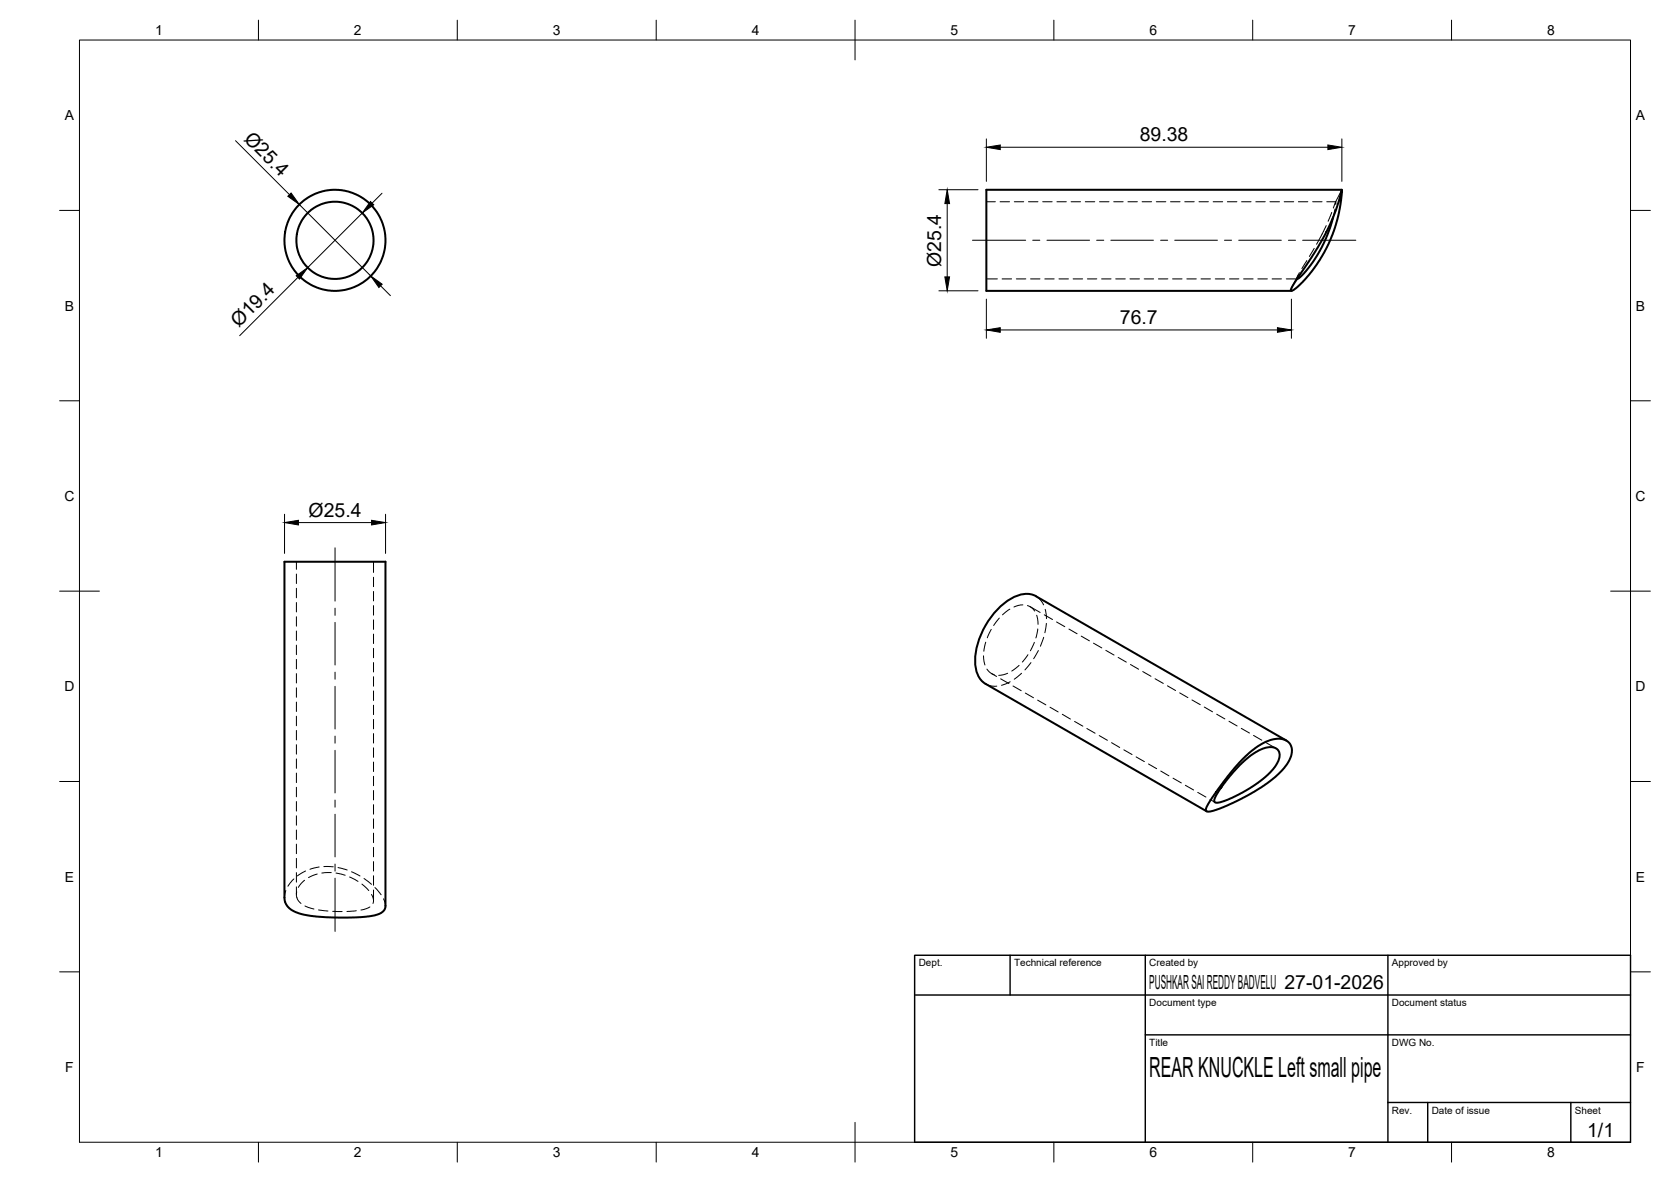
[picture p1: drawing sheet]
<svg xmlns="http://www.w3.org/2000/svg" width="420mm" height="297mm" viewBox="0 0 420 297" stroke-linecap="round" stroke-linejoin="round" font-family="sans-serif">
<!-- layer: Visible -->
<g fill="none" stroke="#000" stroke-width=".51">
<path d="M335.2 54.6l-1.3 4.1-2.1 4.5-3.2 4.6-1.6 1.8-.9 .5M337.4 47.7l-.2 2.7-.8 4-1 3.7-1.3 3.1-2.1 3.9-2 2.8-2.5 3-1.8 1.7a.9 .9 0 0 1-1.1 .4l.6-1.5 5.5-8.2 2.9-5.2 2.3-5.1zM337.4 47.7h-89.4v25.4h76.7M71.5 141.2h25.4v86.4a2.87 2.87 0 0 1-2.9 2.5l-4.2 .4h-7.7l-3.7-.3-3.7-.9a4.1 4.1 0 0 1-3.2-3.7zM260.5 149.8l62.9 36.3M260.5 149.8a6.5 6.5 0 0 0-6.9 1 19.8 19.8 0 0 0-8.4 15.8 6.1 6.1 0 0 0 2.6 5.3l55.6 32M311.6 192.4l3.8-3.1 2-1.1 1.2-.3a2.21 2.21 0 0 1 3.1 2.1l-.3 1.4-1.2 1.8-1.4 1.5-2.6 2.1-2.9 1.8-3.5 1.9-3 1.1h-1.3l-.2-.2 .1-.6 1.3-2.4 2.6-3.4zM312.2 191l1.9-1.8 2.4-1.8a7.1 7.1 0 0 1 6.9-1.3 3.4 3.4 0 0 1 .8 4.9l-1.3 2-1.5 1.5-4.1 3.2-3.6 2.2-3.5 1.8-3.2 1.4-2.4 .8a.86 .86 0 0 1-1.4-.4l.6-1.5 2.7-3.9 2.9-3.9z"/>
<circle cx="84.2" cy="60.4" r="12.7"/>
<circle cx="84.2" cy="60.4" r="9.7"/>
</g>
<!-- layer: Hidden -->
<g fill="none" stroke="#000" stroke-width=".25">
<path d="M248 50.7h2.3M251.5 50.7h2.3M255 50.7h2.4M258.6 50.7h2.4M262.2 50.7h2.4M265.7 50.7h2.4M269.3 50.7h2.4M272.9 50.7h2.4M276.5 50.7h2.3M280 50.7h2.4M283.6 50.7h2.4M287.2 50.7h2.4"/>
<path d="M290.7 50.7h2.4M294.3 50.7h2.4M297.9 50.7h2.4M301.5 50.7h2.3M305 50.7h2.4M308.6 50.7h2.4M312.2 50.7h2.4M315.8 50.7h2.3M319.3 50.7h2.4M322.9 50.7h2.4M326.5 50.7h2.3M330.1 50.7h2.3"/>
<path d="M333.5 56.7l-2.5 4.7M333.6 50.7h2.3M334.9 53.4l-1 2.2M335.7 52.5l-.5 2.1M335.9 51.4v-.7l-.6 1.6M337.4 47.7l-1.6 3.1M248 70.1h2.8M252 70.1h2.4M255.5 70.1h2.4M259.1 70.1h2.4M262.7 70.1h2.4M266.3 70.1h2.3"/>
<path d="M269.8 70.1h2.4M273.4 70.1h2.4M277 70.1h2.4M280.5 70.1h2.4M284.1 70.1h2.4M287.7 70.1h2.4M291.3 70.1h2.3M294.8 70.1h2.4M298.4 70.1h2.4M302 70.1h2.4M305.6 70.1h2.3M309.1 70.1h2.4"/>
<path d="M312.7 70.1h2.4M316.3 70.1h2.4M319.8 70.1h2.4M323.4 70.1h2.8M326.4 69.1l-1.6 3.1M326.7 68.5l-.5 1.1-.1 .5M328.6 65.5l-1.3 2M330.5 62.4l-1.3 2.1M74.5 141.2v1.9M74.5 144.3v2.3M74.5 147.8v2.4M74.5 151.4v2.4"/>
<path d="M74.5 155v2.4M74.5 158.6v2.3M93.9 141.2v2.7M93.9 145.1v2.3M93.9 148.6v2.4M93.9 152.2v2.4M93.9 155.8v2.4M93.9 159.3v2.4M249.2 158.2l-1 2.1M251.3 155.3l-1.4 1.9M253.9 153.1l-1.8 1.4M257.2 152l-2.2 .5"/>
<path d="M258.3 152.2l.9 .4 1 1M259 152.4l2.5 1.5M260.5 149.8l.9 .8 1 1.4M260.7 154.6l.3 2.3M260.9 158.1l-.4 2.2M262.6 154.5l2 1.2M262.8 153.1l.3 2.4M263.1 156.7l-.4 2.3M265.7 156.3l2 1.2M268.8 158.1l2 1.2M271.9 159.9l2 1.1M74.5 162.1v2.4"/>
<path d="M74.5 165.7v2.4M74.5 169.3v2.3M74.5 172.9v2.3M74.5 176.4v2.4M74.5 180v2.4M93.9 162.9v2.4M93.9 166.5v2.4M93.9 170.1v2.4M93.9 173.6v2.4M93.9 177.2v2.4M247.3 164.8l.3 2.3M247.8 171.9l1.1 .4 1.7 .1"/>
<path d="M247.9 161.4l-.5 2.2M248.2 168.2l.9 .9 .9 .5M249.3 169.3l1.3 .7M251.6 170.6l2.1 1.2M253.4 169.2l-2.3 .5M254 171.3l-2.2 .9M254.7 172.4l2.1 1.2M256.2 167.2l-1.8 1.4M256.9 169.2l-1.9 1.5M257.8 174.2l2.1 1.2M258.5 164.5l-1.5 1.9M259.2 166.5l-1.5 1.8"/>
<path d="M260.1 161.4l-1 2.1M260.9 175.9l2.1 1.2M261.1 163.5l-1.2 2M262.4 160.2l-.8 2.2M264 177.7l2.1 1.2M267.1 179.5l2.1 1.2M275 161.6l2 1.2M278 163.4l2.1 1.2M281.2 165.2l2 1.2M284.2 167l2.1 1.2M287.3 168.8l2.1 1.2M290.4 170.6l2.1 1.2"/>
<path d="M293.5 172.3l2.1 1.2M296.6 174.1l2.1 1.2M299.7 175.9l2.1 1.2M302.8 177.7l2.1 1.2M305.9 179.5l2.1 1.2M74.5 183.6v2.4M74.5 187.1v2.4M74.5 190.7v2.4M74.5 194.3v2.4M74.5 197.9v2.3M93.9 180.8v2.4M93.9 184.3v2.4"/>
<path d="M93.9 187.9v2.4M93.9 191.5v2.4M93.9 195.1v2.3M93.9 198.7v2.3M270.2 181.3l2.1 1.2M273.3 183.1l2.1 1.2M276.4 184.9l2 1.1M279.5 186.6l2 1.2M282.6 188.4l2 1.2M285.7 190.2l2 1.2M288.8 192l2 1.2M291.9 193.8l2 1.2"/>
<path d="M295 195.6l2 1.2M298 197.3l2.1 1.2M301.2 199.1l2 1.2M309 181.3l2.1 1.1M312.1 183l2.1 1.2M315.2 184.8l2.1 1.2M318.3 186.6l2.5 1.5M74.5 201.4v2.4M74.5 205v2.4M74.5 208.6v2.4M74.5 212.1v2.4M74.5 215.7v2.4"/>
<path d="M74.5 219.3v2.4M76.8 218.9l-2 1.2M79.8 219.7l-2.2 .8M80.2 217.9l-2.3 .5M81.4 217.8h2.4M83.3 219.3l-2.4 .1M84.5 219.4l2.3 .5M85 218l2.3 .6M88.4 219.1l2.1 1M93.9 202.2v2.4M93.9 205.8v2.4M93.9 209.4v2.4"/>
<path d="M93.9 212.9v2.4M93.9 216.5v2.4M304.2 200.9l1.3 .7M71.9 223.8l-.4 1.8M73.9 220.9l-1.5 1.8M74.5 222.9v1.9M74.6 224.1v1.4l.4 .8 .7 .7M76.6 221.2l-1.6 1.8M76.7 227.7l2.2 .7M80.1 228.7l2.4 .2M83.7 229l2.3 .1M87.9 220.4l2.1 1.1"/>
<path d="M89.6 228.9l-2.4 .2M91 222.2l1.7 1.6M91.5 220.8l1.9 1.4M93 227.9l-.8 .4-1.4 .4M93.4 224.8l.5 1.2-.1 1M93.9 220.1v2.4M93.9 223.7v2.7M94.3 223l1.5 1.9M96.4 225.9l.5 1.7"/>
</g>
<!-- layer: BORDER -->
<g fill="none" stroke="#000" stroke-width=".25">
<path d="M20 10.1h390v276.9h-390zM65 5.1v5M115 5.1v5M165 5.1v5M215 5.1v10M265 5.1v5M315 5.1v5M365 5.1v5M15 52.9h5M410 52.9h5M15 100.7h5M410 100.7h5"/>
<path d="M15 148.6h10M405 148.6h10M15 196.4h5M410 196.4h5M15 244.2h5M410 244.2h5M65 287v5M115 287v5M165 287v5M215 282.1v9.9M265 287v5M315 287v5"/>
<path d="M365 287v5"/>
</g>
<!-- layer: TITLEBLOCK -->
<path d="M230 240.1h180v46.9h-180zM230 250h180M254 240.1v9.9M288 240.1v46.9M349 240.1v46.9M288 260.1h122M349 277.1h61M359 277.1v9.9M395 277.1v9.9" fill="none" stroke="#000" stroke-width=".36"/>
<!-- layer: Smart Centers -->
<g fill="none" stroke="#000" stroke-width=".25">
<path d="M244.5 60.4h13.4M259.7 60.4h1.8M263.2 60.4h10.8M275.7 60.4h1.8M279.3 60.4h10.7M291.8 60.4h1.8M295.4 60.4h10.7M307.9 60.4h1.8M311.5 60.4h10.7M324 60.4h1.8M327.5 60.4h13.4M84.2 137.7v13.4"/>
<path d="M84.2 152.8v1.8M84.2 156.4v10.7M84.2 168.9v1.8M84.2 172.5v10.7M84.2 185v1.8M84.2 188.6v10.7M84.2 201v1.8M84.2 204.6v10.7M84.2 217.1v1.8M84.2 220.7v13.4"/>
</g>
<!-- layer: FD_Dimensions -->
<g fill="none" stroke="#000" stroke-width=".25">
<path d="M59.2 35.4l13.6 13.5M248 34.9v10.7M251.5 37h82.4M337.4 34.9v10.7M75.3 51.4l17.9 17.9M91.1 53.5l-13.7 13.7M96.1 48.6l-2.5 2.4M236.1 47.7h9.8M238.2 51.2v18.4M74.9 69.7l-14.6 14.7M95.7 71.8l2.5 2.5M236.1 73.1h9.8"/>
<path d="M248 75.2v9.8M324.7 75.2v9.8M251.5 82.9h69.7M71.5 129.2v9.9M75 131.3h18.4M96.9 129.2v9.9"/>
</g>
<path d="M248 37l3.5-.6v1.2zM333.9 36.4l3.5 .6-3.5 .6zM72.4 49.3l.8-.8 2.1 2.9zM93.2 50.6l.8 .9-2.9 2zM238.2 47.7l.6 3.5h-1.2zM74.5 69.3l2.9-2.1-2.1 2.9zM93.2 69.3l2.9 2.1-.8 .8zM237.6 69.6h1.2l-.6 3.5zM248 82.9l3.5-.6v1.2zM321.2 82.3l3.5 .6-3.5 .6zM71.5 131.3l3.5-.5v1.1zM93.4 130.8l3.5 .5-3.5 .6z" fill="#000" stroke="#000" stroke-width=".25"/>
<text font-size="7" x="289" y="270.6">REAR KNUCKLE Left small pipe</text>
<g font-size="4.9">
<text x="61.2" y="35.1" transform="rotate(45 61.2 35.1)">Ø25.4</text>
<text x="286.6" y="35.5">89.38</text>
<text x="236.6" y="67" transform="rotate(-90 236.6 67)">Ø25.4</text>
<text x="60" y="82.4" transform="rotate(-45 60 82.4)">Ø19.4</text>
<text x="281.6" y="81.5">76.7</text>
<text x="77.6" y="129.8">Ø25.4</text>
<text x="289" y="248.5">PUSHKAR SAI REDDY BADVELU 27-01-2026</text>
<text x="399.1" y="285.7">1/1</text>
</g>
<g font-size="3.5">
<text x="39" y="8.8">1</text>
<text x="89" y="8.8">2</text>
<text x="139" y="8.8">3</text>
<text x="189" y="8.8">4</text>
<text x="239" y="8.8">5</text>
<text x="289" y="8.8">6</text>
<text x="339" y="8.8">7</text>
<text x="389" y="8.8">8</text>
<text x="16.3" y="30.2">A</text>
<text x="411.3" y="30.2">A</text>
<text x="16.3" y="78">B</text>
<text x="411.3" y="78">B</text>
<text x="16.2" y="125.9">C</text>
<text x="411.2" y="125.9">C</text>
<text x="16.2" y="173.7">D</text>
<text x="411.2" y="173.7">D</text>
<text x="16.3" y="221.6">E</text>
<text x="411.3" y="221.6">E</text>
<text x="16.4" y="269.4">F</text>
<text x="411.4" y="269.4">F</text>
<text x="39" y="290.8">1</text>
<text x="89" y="290.8">2</text>
<text x="139" y="290.8">3</text>
<text x="189" y="290.8">4</text>
<text x="239" y="290.8">5</text>
<text x="289" y="290.8">6</text>
<text x="339" y="290.8">7</text>
<text x="389" y="290.8">8</text>
</g>
<g font-size="2.5">
<text x="231" y="242.9">Dept.</text>
<text x="255" y="242.9">Technical reference</text>
<text x="289" y="242.9">Created by</text>
<text x="350" y="242.9">Approved by</text>
<text x="289" y="252.8">Document type</text>
<text x="350" y="252.8">Document status</text>
<text x="289" y="262.9">Title</text>
<text x="350" y="262.9">DWG No.</text>
<text x="350" y="279.9">Rev.</text>
<text x="360" y="279.9">Date of issue</text>
<text x="396" y="279.9">Sheet</text>
</g>
</svg>
